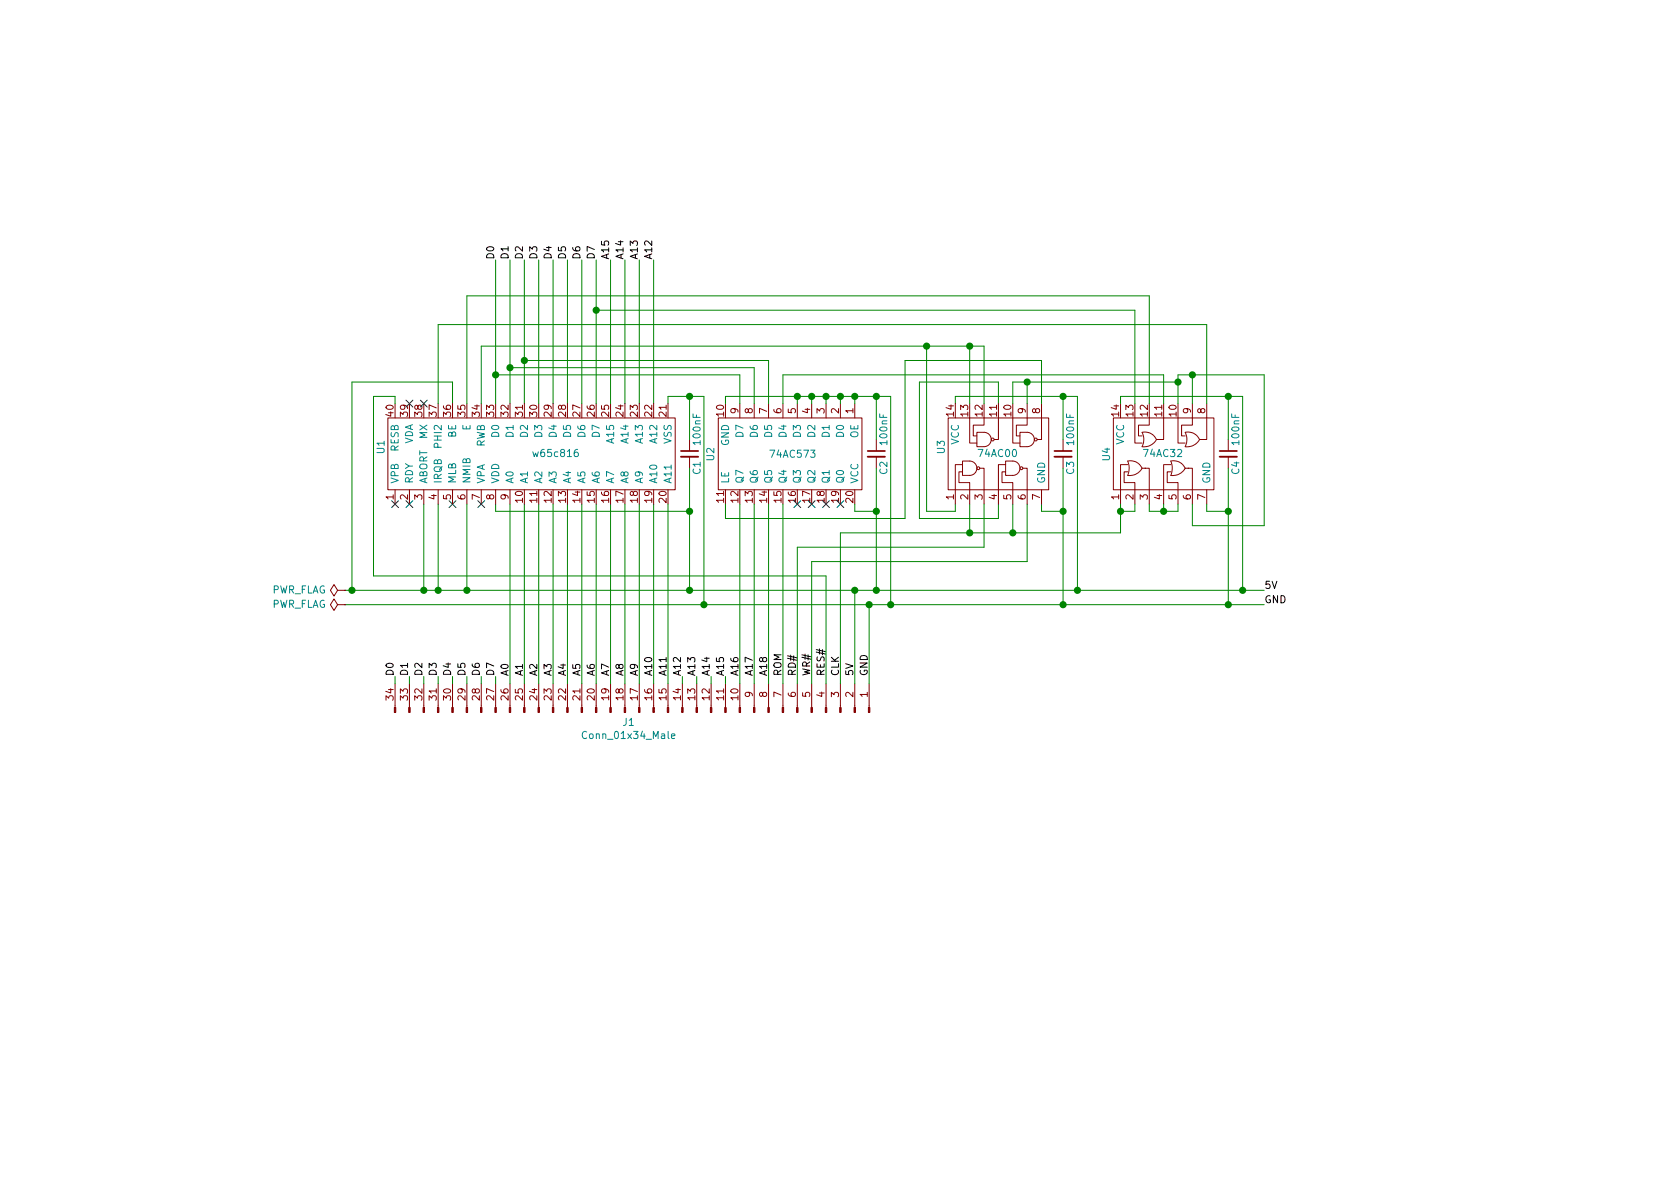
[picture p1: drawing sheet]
EESchema Schematic File Version 4
LIBS:65c816board-cache
EELAYER 26 0
EELAYER END
$Descr A4 11693 8268
encoding utf-8
Sheet 1 1
Title "65c816 CPU for ByteMachine"
Date ""
Rev ""
Comp ""
Comment1 ""
Comment2 ""
Comment3 ""
Comment4 ""
$EndDescr
$Comp
L customparts:74HC32 U4
U 1 1
P 7700 3150
F 0 "U4" H 7750 3150 50  0000 R CNN
F 1 "74AC32" V 7700 2900 50  0000 R CNN
F 2 "Package_DIP:DIP-14_W7.62mm_Socket" H 7700 3150 50  0001 C CNN
F 3 "" H 7700 3150 50  0001 C CNN
	1    7700 3150
	0    -1   -1   0   
$EndComp
$Comp
L customparts:74HC573 U2
U 1 1
P 6050 3150
F 0 "U2" H 6000 2050 50  0000 L CNN
F 1 "74AC573" V 6050 2450 50  0000 L CNN
F 2 "Package_DIP:DIP-20_W7.62mm_Socket" H 6050 3150 50  0001 C CNN
F 3 "" H 6050 3150 50  0001 C CNN
	1    6050 3150
	0    1    1    0   
$EndComp
Text Label 8800 4200 0    50   ~ 0
GND
Text Label 8800 4100 0    50   ~ 0
5V
Text Label 3450 1800 1    50   ~ 0
D0
Text Label 3550 1800 1    50   ~ 0
D1
Text Label 3650 1800 1    50   ~ 0
D2
Text Label 3750 1800 1    50   ~ 0
D3
Text Label 3850 1800 1    50   ~ 0
D4
Text Label 3950 1800 1    50   ~ 0
D5
Text Label 4050 1800 1    50   ~ 0
D6
Text Label 4150 1800 1    50   ~ 0
D7
Wire Wire Line
	3450 1800 3450 2600
Wire Wire Line
	3550 2800 3550 2550
Wire Wire Line
	3650 2800 3650 2500
Wire Wire Line
	3850 2800 3850 1800
Wire Wire Line
	3950 2800 3950 1800
Wire Wire Line
	4350 2800 4350 1800
Text Label 4350 1800 1    50   ~ 0
A14
Text Label 4450 1800 1    50   ~ 0
A13
Text Label 4550 1800 1    50   ~ 0
A12
Wire Wire Line
	4450 1800 4450 2800
Wire Wire Line
	4550 1800 4550 2800
$Comp
L Connector:Conn_01x34_Male J1
U 1 1
P 4450 4950
F 0 "J1" V 4378 4876 50  0000 C CNN
F 1 "Conn_01x34_Male" V 4287 4876 50  0000 C CNN
F 2 "Connector_PinHeader_2.54mm:PinHeader_1x34_P2.54mm_Vertical" H 4450 4950 50  0001 C CNN
F 3 "~" H 4450 4950 50  0001 C CNN
	1    4450 4950
	0    1    -1   0   
$EndComp
Wire Wire Line
	3550 3500 3550 4750
Wire Wire Line
	3650 3500 3650 4750
Wire Wire Line
	3750 3500 3750 4750
Wire Wire Line
	3850 3500 3850 4750
Wire Wire Line
	3950 3500 3950 4750
Text Label 3550 4700 1    50   ~ 0
A0
Text Label 3650 4700 1    50   ~ 0
A1
Text Label 3750 4700 1    50   ~ 0
A2
Text Label 3850 4700 1    50   ~ 0
A3
Text Label 3950 4700 1    50   ~ 0
A4
Text Label 4050 4700 1    50   ~ 0
A5
Text Label 4150 4700 1    50   ~ 0
A6
Text Label 4250 4700 1    50   ~ 0
A7
Text Label 4350 4700 1    50   ~ 0
A8
Text Label 4450 4700 1    50   ~ 0
A9
Text Label 4550 4700 1    50   ~ 0
A10
Text Label 4650 4700 1    50   ~ 0
A11
Text Label 4750 4700 1    50   ~ 0
A12
Text Label 4850 4700 1    50   ~ 0
A13
Text Label 4950 4700 1    50   ~ 0
A14
Text Label 5050 4700 1    50   ~ 0
A15
Text Label 4250 1800 1    50   ~ 0
A15
Wire Wire Line
	4050 3500 4050 4750
Wire Wire Line
	4150 3500 4150 4750
Wire Wire Line
	4250 3500 4250 4750
Wire Wire Line
	4350 3500 4350 4750
Wire Wire Line
	4450 3500 4450 4750
Wire Wire Line
	4550 3500 4550 4750
Wire Wire Line
	4650 3500 4650 4750
Wire Wire Line
	4750 4750 4750 4700
Wire Wire Line
	4850 4750 4850 4700
Wire Wire Line
	4950 4750 4950 4700
Wire Wire Line
	5050 4750 5050 4700
Text Label 5150 4700 1    50   ~ 0
A16
Text Label 5250 4700 1    50   ~ 0
A17
Text Label 5350 4700 1    50   ~ 0
A18
Text Label 5450 4700 1    50   ~ 0
ROM
Wire Wire Line
	2400 4100 2450 4100
Wire Wire Line
	2400 4200 4900 4200
$Comp
L power:PWR_FLAG #FLG0101
U 1 1
P 2400 4100
F 0 "#FLG0101" H 2400 4175 50  0001 C CNN
F 1 "PWR_FLAG" V 2400 4228 50  0000 L CNN
F 2 "" H 2400 4100 50  0001 C CNN
F 3 "~" H 2400 4100 50  0001 C CNN
	1    2400 4100
	0    -1   -1   0   
$EndComp
$Comp
L power:PWR_FLAG #FLG0102
U 1 1
P 2400 4200
F 0 "#FLG0102" H 2400 4275 50  0001 C CNN
F 1 "PWR_FLAG" V 2400 4328 50  0000 L CNN
F 2 "" H 2400 4200 50  0001 C CNN
F 3 "~" H 2400 4200 50  0001 C CNN
	1    2400 4200
	0    -1   -1   0   
$EndComp
$Comp
L Device:C_Small C1
U 1 1
P 4800 3150
F 0 "C1" V 4850 3000 50  0000 L CNN
F 1 "100nF" V 4850 3200 50  0000 L CNN
F 2 "Capacitor_THT:C_Disc_D3.8mm_W2.6mm_P2.50mm" H 4800 3150 50  0001 C CNN
F 3 "~" H 4800 3150 50  0001 C CNN
	1    4800 3150
	1    0    0    -1  
$EndComp
Wire Wire Line
	4800 3050 4800 2750
Wire Wire Line
	4800 2750 4650 2750
Wire Wire Line
	4650 2750 4650 2800
Wire Wire Line
	4800 2750 4900 2750
Wire Wire Line
	4900 2750 4900 4200
Connection ~ 4800 2750
Connection ~ 4900 4200
Wire Wire Line
	4900 4200 6050 4200
Wire Wire Line
	3450 3500 3450 3550
Wire Wire Line
	3450 3550 4800 3550
Wire Wire Line
	4800 3550 4800 3250
Wire Wire Line
	4800 3550 4800 4100
Connection ~ 4800 3550
Connection ~ 4800 4100
Wire Wire Line
	4800 4100 5950 4100
$Comp
L Device:C_Small C2
U 1 1
P 6100 3150
F 0 "C2" V 6150 3000 50  0000 L CNN
F 1 "100nF" V 6150 3200 50  0000 L CNN
F 2 "Capacitor_THT:C_Disc_D3.8mm_W2.6mm_P2.50mm" H 6100 3150 50  0001 C CNN
F 3 "~" H 6100 3150 50  0001 C CNN
	1    6100 3150
	1    0    0    -1  
$EndComp
Wire Wire Line
	6100 3050 6100 2750
Wire Wire Line
	6100 2750 6200 2750
Wire Wire Line
	6200 2750 6200 4200
Connection ~ 6100 2750
Wire Wire Line
	6100 3250 6100 3550
Wire Wire Line
	5950 3550 6100 3550
Connection ~ 6100 3550
Wire Wire Line
	6100 3550 6100 4100
$Comp
L Device:C_Small C3
U 1 1
P 7400 3150
F 0 "C3" V 7450 3000 50  0000 L CNN
F 1 "100nF" V 7450 3200 50  0000 L CNN
F 2 "Capacitor_THT:C_Disc_D3.8mm_W2.6mm_P2.50mm" H 7400 3150 50  0001 C CNN
F 3 "~" H 7400 3150 50  0001 C CNN
	1    7400 3150
	1    0    0    -1  
$EndComp
Wire Wire Line
	7400 3050 7400 2750
Wire Wire Line
	7400 3250 7400 3550
$Comp
L Device:C_Small C4
U 1 1
P 8550 3150
F 0 "C4" V 8600 3000 50  0000 L CNN
F 1 "100nF" V 8600 3200 50  0000 L CNN
F 2 "Capacitor_THT:C_Disc_D3.8mm_W2.6mm_P2.50mm" H 8550 3150 50  0001 C CNN
F 3 "~" H 8550 3150 50  0001 C CNN
	1    8550 3150
	1    0    0    -1  
$EndComp
Wire Wire Line
	8550 3050 8550 2750
Wire Wire Line
	7800 2750 7800 2800
Wire Wire Line
	8550 3250 8550 3550
Wire Wire Line
	8550 3550 8400 3550
Wire Wire Line
	8400 3550 8400 3500
Wire Wire Line
	8550 3550 8550 4200
Connection ~ 8550 3550
Wire Wire Line
	8650 2750 8550 2750
Connection ~ 8550 2750
Wire Wire Line
	2450 4100 2450 2650
Wire Wire Line
	2450 2650 3150 2650
Wire Wire Line
	3150 2650 3150 2800
Connection ~ 2450 4100
Wire Wire Line
	2950 3500 2950 4100
Connection ~ 2950 4100
Wire Wire Line
	2950 4100 3050 4100
Wire Wire Line
	3050 3500 3050 4100
Connection ~ 3050 4100
Wire Wire Line
	3050 4100 3250 4100
NoConn ~ 3150 3500
$Comp
L customparts:w65c816 U1
U 1 1
P 2700 3150
F 0 "U1" H 2800 3200 50  0000 R CNN
F 1 "w65c816" V 2700 2150 50  0000 R CNN
F 2 "Package_DIP:DIP-40_W15.24mm_Socket" H 2700 3150 50  0001 C CNN
F 3 "" H 2700 3150 50  0001 C CNN
	1    2700 3150
	0    -1   -1   0   
$EndComp
NoConn ~ 2950 2800
Wire Wire Line
	3250 3500 3250 4100
Connection ~ 3250 4100
Wire Wire Line
	3250 4100 4800 4100
NoConn ~ 2850 2800
NoConn ~ 3350 3500
NoConn ~ 2750 3500
Connection ~ 3450 2600
Wire Wire Line
	3450 2600 3450 2800
Wire Wire Line
	3550 2550 5250 2550
Connection ~ 3550 2550
Wire Wire Line
	3550 2550 3550 1800
Wire Wire Line
	3650 2500 5350 2500
Connection ~ 3650 2500
Wire Wire Line
	3650 2500 3650 1800
Wire Wire Line
	3750 1800 3750 2800
Text Label 5550 4700 1    50   ~ 0
RD#
Text Label 5650 4700 1    50   ~ 0
WR#
Text Label 5750 4700 1    50   ~ 0
RES#
Text Label 5850 4700 1    50   ~ 0
CLK
Text Label 5950 4700 1    50   ~ 0
5V
Text Label 6050 4700 1    50   ~ 0
GND
Wire Wire Line
	5950 4100 5950 4750
Connection ~ 5950 4100
Wire Wire Line
	5950 4100 6100 4100
Wire Wire Line
	6050 4200 6050 4750
Connection ~ 6050 4200
Wire Wire Line
	6050 4200 6200 4200
Wire Wire Line
	5150 3500 5150 4750
Wire Wire Line
	5250 3500 5250 4750
Wire Wire Line
	5450 3500 5450 4750
Wire Wire Line
	5150 2800 5150 2600
Wire Wire Line
	5150 2600 3450 2600
Wire Wire Line
	5350 2800 5350 2500
Connection ~ 6100 4100
Connection ~ 6200 4200
Wire Wire Line
	6100 4100 7500 4100
Wire Wire Line
	5250 2550 5250 2800
Wire Wire Line
	5950 3550 5950 3500
Wire Wire Line
	5050 2750 5050 2800
Wire Wire Line
	5050 2750 5550 2750
Wire Wire Line
	5550 2800 5550 2750
Connection ~ 5550 2750
Wire Wire Line
	5550 2750 5650 2750
Wire Wire Line
	5650 2800 5650 2750
Connection ~ 5650 2750
Wire Wire Line
	5650 2750 5750 2750
Wire Wire Line
	5750 2800 5750 2750
Connection ~ 5750 2750
Wire Wire Line
	5750 2750 5850 2750
Wire Wire Line
	5850 2800 5850 2750
Connection ~ 5850 2750
Wire Wire Line
	5850 2750 5950 2750
Wire Wire Line
	5950 2800 5950 2750
Connection ~ 5950 2750
Wire Wire Line
	5950 2750 6100 2750
NoConn ~ 5550 3500
NoConn ~ 5650 3500
NoConn ~ 5750 3500
NoConn ~ 5850 3500
Text Label 3450 4700 1    50   ~ 0
D7
Text Label 2750 4700 1    50   ~ 0
D0
Text Label 2850 4700 1    50   ~ 0
D1
Text Label 2950 4700 1    50   ~ 0
D2
Text Label 3050 4700 1    50   ~ 0
D3
Text Label 3150 4700 1    50   ~ 0
D4
Text Label 3250 4700 1    50   ~ 0
D5
Text Label 3350 4700 1    50   ~ 0
D6
Wire Wire Line
	2750 4750 2750 4700
Wire Wire Line
	2850 4750 2850 4700
Wire Wire Line
	2950 4750 2950 4700
Wire Wire Line
	3050 4750 3050 4700
Wire Wire Line
	3150 4750 3150 4700
Wire Wire Line
	3250 4750 3250 4700
Wire Wire Line
	3350 4750 3350 4700
Wire Wire Line
	3450 4750 3450 4700
Wire Wire Line
	3350 2800 3350 2400
Wire Wire Line
	5550 3800 6850 3800
Wire Wire Line
	5550 3800 5550 4750
Wire Wire Line
	5650 3900 7150 3900
Wire Wire Line
	7150 3900 7150 3500
Wire Wire Line
	5650 3900 5650 4750
Wire Wire Line
	6650 3500 6650 3550
Wire Wire Line
	6650 3550 6450 3550
Wire Wire Line
	7900 3500 7900 3550
Wire Wire Line
	8000 3550 8000 3500
Wire Wire Line
	8100 3500 8100 3550
Wire Wire Line
	8100 3550 8200 3550
Wire Wire Line
	8200 3550 8200 3500
Wire Wire Line
	5850 3700 6750 3700
Wire Wire Line
	5850 3700 5850 4750
Connection ~ 6750 3700
Wire Wire Line
	6750 3700 6750 3500
Wire Wire Line
	7800 3700 7800 3550
Wire Wire Line
	8100 2800 8100 2600
Wire Wire Line
	5750 4000 2600 4000
Wire Wire Line
	5750 4000 5750 4750
Wire Wire Line
	2600 2750 2750 2750
Wire Wire Line
	2750 2750 2750 2800
Wire Wire Line
	2600 2750 2600 4000
Wire Wire Line
	6650 2800 6650 2750
Wire Wire Line
	7400 2750 7500 2750
Connection ~ 7400 2750
Connection ~ 7500 4100
Wire Wire Line
	7500 2750 7500 4100
Wire Wire Line
	6850 3500 6850 3800
Wire Wire Line
	6750 3700 7050 3700
Wire Wire Line
	6950 3500 6950 3600
Wire Wire Line
	6950 3600 6400 3600
Wire Wire Line
	7050 3500 7050 3700
Connection ~ 7050 3700
Wire Wire Line
	7050 3700 7800 3700
Wire Wire Line
	7250 3500 7250 3550
Wire Wire Line
	7250 3550 7400 3550
Wire Wire Line
	7400 3550 7400 4200
Wire Wire Line
	6200 4200 7400 4200
Connection ~ 7400 3550
Connection ~ 7400 4200
Wire Wire Line
	7400 4200 8550 4200
Wire Wire Line
	7500 4100 8650 4100
Connection ~ 8550 4200
Wire Wire Line
	8550 4200 8800 4200
Wire Wire Line
	8650 2750 8650 4100
Connection ~ 8650 4100
Wire Wire Line
	8650 4100 8800 4100
Wire Wire Line
	5350 3500 5350 4750
Wire Wire Line
	4250 1800 4250 2800
Wire Wire Line
	4050 1800 4050 2800
Wire Wire Line
	3250 2800 3250 2050
Wire Wire Line
	5450 2600 5450 2800
Wire Wire Line
	8300 3500 8300 3650
Wire Wire Line
	6950 2800 6950 2650
Wire Wire Line
	2450 4100 2950 4100
NoConn ~ 2850 3500
$Comp
L customparts:74HC00 U3
U 1 1
P 6550 3150
F 0 "U3" H 6650 3150 50  0000 R CNN
F 1 "74AC00" V 6550 2900 50  0000 R CNN
F 2 "" H 6550 3150 50  0001 C CNN
F 3 "" H 6550 3150 50  0001 C CNN
	1    6550 3150
	0    -1   -1   0   
$EndComp
Wire Wire Line
	6650 2750 7400 2750
Wire Wire Line
	5450 2600 8100 2600
Wire Wire Line
	8000 2050 8000 2800
Wire Wire Line
	3250 2050 8000 2050
Wire Wire Line
	4150 2150 7900 2150
Connection ~ 4150 2150
Wire Wire Line
	4150 2150 4150 2800
Wire Wire Line
	7900 2150 7900 2800
Wire Wire Line
	4150 1800 4150 2150
Wire Wire Line
	6450 2400 6450 3550
Wire Wire Line
	3350 2400 6450 2400
Wire Wire Line
	6450 2400 6750 2400
Wire Wire Line
	6750 2400 6750 2800
Connection ~ 6450 2400
Wire Wire Line
	6750 2400 6850 2400
Wire Wire Line
	6850 2400 6850 2800
Connection ~ 6750 2400
Wire Wire Line
	6950 2650 6400 2650
Wire Wire Line
	6400 2650 6400 3600
Wire Wire Line
	7800 3550 7900 3550
Connection ~ 7800 3550
Wire Wire Line
	7800 3550 7800 3500
Wire Wire Line
	8000 3550 8100 3550
Connection ~ 8100 3550
Wire Wire Line
	7150 2650 7150 2800
Wire Wire Line
	7050 2800 7050 2650
Wire Wire Line
	7050 2650 7150 2650
Wire Wire Line
	8300 3650 8800 3650
Wire Wire Line
	8800 3650 8800 2600
Wire Wire Line
	8800 2600 8300 2600
Wire Wire Line
	8200 2600 8200 2650
Wire Wire Line
	7800 2750 8550 2750
Wire Wire Line
	8300 2600 8300 2800
Connection ~ 8300 2600
Wire Wire Line
	8300 2600 8200 2600
Wire Wire Line
	8400 2800 8400 2250
Wire Wire Line
	8400 2250 3050 2250
Wire Wire Line
	3050 2250 3050 2800
Wire Wire Line
	5050 3500 5050 3600
Wire Wire Line
	5050 3600 6300 3600
Wire Wire Line
	6300 3600 6300 2500
Wire Wire Line
	7150 2650 8200 2650
Connection ~ 7150 2650
Connection ~ 8200 2650
Wire Wire Line
	8200 2650 8200 2800
Wire Wire Line
	6300 2500 7250 2500
Wire Wire Line
	7250 2500 7250 2800
$EndSCHEMATC
